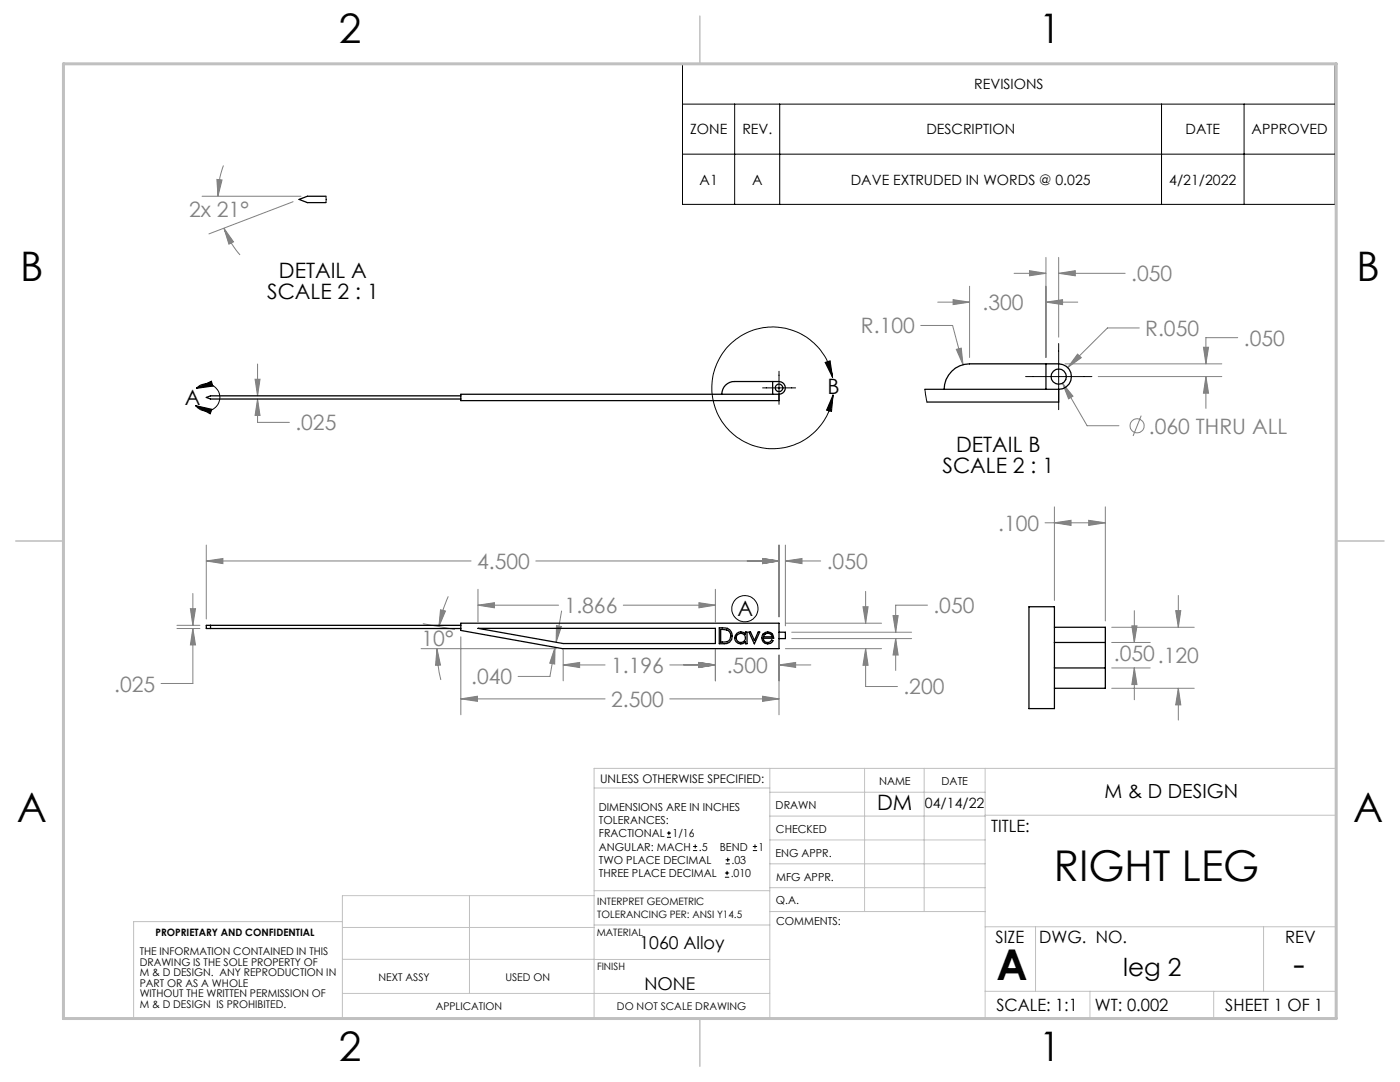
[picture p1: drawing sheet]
<svg xmlns="http://www.w3.org/2000/svg" width="279mm" height="216mm" viewBox="0 0 279 216" stroke-linecap="round" stroke-linejoin="round" font-family="sans-serif">
<g fill="none" stroke="#808080" stroke-width=".2">
<path d="M40.3 39.2h19.8M43.3 35.8l1 .1-.8 3.3zM44.6 33a18.4 18.4 0 0 0-1.1 6.2M44.7 45.5l1.9 2.8-.9 .4zM44.7 45.5a16.8 16.8 0 0 0 3.2 5.4M58.5 40.3l-16.8 6.4M190.2 59.8l3.3 .5-3.3 .5zM193.5 57.1v14.2M202.4 54.5h6.3M205.5 54l3.2 .5-3.2 .5zM208.7 51.4v19.9M211.3 51.4v15.9"/>
<path d="M211.3 54.5h13.2M211.3 54.5l3.3-.5v1zM50.9 75.7h1l-.5 3.3zM51.4 79.6l.5 3.3h-1zM51.4 79.6v4.7h6.3M51.4 72.6v6.4M183.8 64.9h6.3l2.1 7.9M187.1 60.3h6.4M190.9 69.7l.9-.2 .4 3.3zM208.7 60.3l3.4-.5v1zM208.7 60.3h6.4M212.1 76.5l4.9 8.4h6.3"/>
<path d="M212.1 76.5l2 2.6-.8 .5zM212.5 72.6h31.3M215.1 70.7l.7 .7-2.7 1.9zM219.2 75.1h24.6M227.4 65.4h-6.4l-7.9 7.9M240.2 69.3h1l-.5 3.3zM240.7 75.1l.5 3.4h-1zM240.7 75.1v6.4M247 67.4h-6.3v5.2M227.8 82.9l-1.7 4.1M38.5 118.4v6.4M41.2 111.9l3.3-.5v1.1z"/>
<path d="M41.2 108.8v14.7M41.2 111.9h52.8M89.5 119a24.9 24.9 0 0 0-1.9 6M95.4 117.6v6.5M106.9 111.9h48.6M142.8 117.6v6.5M152.2 111.4l3.3 .5-3.3 .6zM155.5 108.8v14.3M156.7 111.9l3.4-.5v1.1zM156.7 111.9h7.1M156.7 108.8v16.1M172.8 118v6.4"/>
<path d="M208.6 104.3h12M210.4 104.3l3.3-.5v1zM210.4 101.1v18.7M217.3 103.8l3.3 .5-3.3 .5zM220.6 101.1v22.8M235.2 118.8v6.4M35.3 124.8h4.6M35.3 125.4h4.6M38 121.5h1l-.5 3.3zM38.5 125.4l.5 3.3h-1zM38.5 125.4v11h-6.4M84 129.4h27"/>
<path d="M84.5 124.5l6.2 1.1M87.2 129.4l.7 3.3-1 .1zM87.2 129.4a23.4 23.4 0 0 0 .8 6.3M87.9 121.7l1 .2-1.3 3.1zM92 139.5l3.3-.6v1zM92 127.1v15.5M92 139.5h28.8M95.4 120.8l3.3-.5v1zM95.4 120.8h16.1M110.8 129.2l-.1 3.3-1-.2zM110.8 129.2l-1.1 5.8h-6.3M111.1 124.8l.9 .2-1 3.2z"/>
<path d="M112.1 121.9l-1.1 6.3M112.4 132.7l3.3-.5v1zM112.4 129.7v6.2M112.4 132.7h8.4M124.4 120.8h18.4M133.7 132.7h9.1M133.7 139.5h21.8M139.5 132.2l3.3 .5-3.3 .5zM139.5 120.3l3.3 .5-3.3 .5zM142.8 129.7v6.2M152.2 138.9l3.3 .6-3.3 .4zM155.5 132.7l3.3-.5v1z"/>
<path d="M155.5 130.7v11.9M155.5 132.7h6.3M156.7 129.4h19.2M156.7 124.4h19.2M158 126.2h23.9M158 127.4h23.9M172.2 121.1h1l-.4 3.3zM172.8 129.4v7.6h6.3M172.8 129.4l.4 3.4h-1zM178.2 122.8h1l-.4 3.4zM178.8 127.4l.4 3.3h-1zM178.8 127.4v6.4"/>
<path d="M185.1 120.8h-6.3v5.4M221.9 125.2h16.4M221.9 137.3h16.4M221.9 128.2h7.7M221.9 133.3h7.7M225.9 124.9h1l-.5 3.3zM226.4 121.8v6.4M226.4 133.3v6.3M226.4 133.3l.5 3.3h-1zM234.6 121.8h1.1l-.5 3.4zM235.2 137.3l.5 3.4h-1.1zM235.2 137.3v6.4"/>
<circle cx="226.9" cy="85" r="1.41"/>
</g>
<g fill="none" stroke="#000" stroke-width=".2">
<path d="M136.2 12.7h130.3v28.1h-130.3zM136.2 20.8h130.3M136.2 30.8h130.3M146.6 20.8v20M155.6 20.8v20M231.8 20.8v20M248.3 20.8v20M39.2 77.5a2.71 2.71 0 0 1 3.9-.1 2.71 2.71 0 0 1-.2 4 2.71 2.71 0 0 1-3.9-.5M39.2 77.5l3-1.4 .3 .9zM152.2 77.4h6.6M155.5 74.1v6.6M164.7 72.3l1-.3 .5 3.3z"/>
<path d="M166.2 75.3a12.1 12.1 0 0 0-18.2-8.4 12.1 12.1 0 0 0-1.4 20 12.1 12.1 0 0 0 19.1-5.7l.6-2.4M166.3 78.8l-.4 3.3-.9-.3zM204.7 75.1h13.2M211.3 68.5v13.2M39 80.9l3.3 .8-.4 .9zM133.1 167.1h.8M133.1 166.2h.8M133.5 165.8v.9M138.3 169.7h.8M138.3 168.9h.8M138.7 168.5v.8M144.7 175h.8"/>
<path d="M144.7 174.2h.8M144.8 172.4h.9M144.8 171.6h.9M145.1 173.8v.8M145.2 171.1v.9M150.2 169.7h.9M150.2 168.9h.9M150.7 168.5v.8"/>
<circle cx="148.7" cy="121.5" r="2.62"/>
</g>
<g fill="none" stroke="#c0c0c0" stroke-width=".2">
<path d="M118.6 157.2h35M153.6 153.3v49.9M153.6 158.1h43M172.5 153.3v28.6M184.4 153.3v28.6M196.6 153.3v49.9M93.7 178.7v19.5M118.6 178.7h-50.3v24.5M118.6 177.7h35M153.6 162.8h43M153.6 177.1h43M153.6 167.6h43"/>
<path d="M153.6 172.4h43M196.6 162.7h70.1M68.3 183.9h-41.6v19.3h240v-49.9h-148.1v49.9M68.3 198.2h85.3M68.3 191.4l85.3 .1M68.3 185.1h50.3M118.6 184.6h35M153.6 181.9h43M196.6 184.9h70.1M196.6 197.8h70.1M206.7 184.9v12.9M217.5 197.8v5.4"/>
<path d="M242.2 197.8v5.4M252.2 184.9v12.9"/>
</g>
<path d="M139.7 3.2v9.5M3.1 107.9h9.6M266.7 107.9h9.5M139.7 203.2v9.6" fill="none" stroke="#c0c0c0" stroke-width=".3"/>
<path d="M12.7 12.7h254v190.5h-254z" fill="none" stroke="#c0c0c0" stroke-width=".6"/>
<path d="M39 80.9l3.3 .8-.4 .9zM39.2 77.5l3-1.4 .3 .9zM164.7 72.3l1-.3 .5 3.3zM166.3 78.8l-.4 3.3-.9-.3z" fill="#000"/>
<path d="M38 121.5h1l-.5 3.3zM38.5 125.4l.5 3.3h-1zM152.2 111.4l3.3 .5-3.3 .6zM41.2 111.9l3.3-.5v1.1zM87.9 121.7l1 .2-1.3 3.1zM87.2 129.4l.7 3.3-1 .1zM112.4 132.7l3.3-.5v1zM139.5 132.2l3.3 .5-3.3 .5zM95.4 120.8l3.3-.5v1zM139.5 120.3l3.3 .5-3.3 .5zM152.2 138.9l3.3 .6-3.3 .4zM92 139.5l3.3-.6v1zM172.2 121.1h1l-.4 3.3zM172.8 129.4l.4 3.4h-1zM139.5 132.2l3.3 .5-3.3 .5zM155.5 132.7l3.3-.5v1zM110.8 129.2l-.1 3.3-1-.2zM111.1 124.8l.9 .2-1 3.2zM178.2 122.8h1l-.4 3.4zM178.8 127.4l.4 3.3h-1zM156.7 111.9l3.4-.5v1.1zM152.2 111.4l3.3 .5-3.3 .6zM234.6 121.8h1.1l-.5 3.4zM235.2 137.3l.5 3.4h-1.1zM225.9 124.9h1l-.5 3.3zM226.4 133.3l.5 3.3h-1zM217.3 103.8l3.3 .5-3.3 .5zM210.4 104.3l3.3-.5v1zM50.9 75.7h1l-.5 3.3zM51.4 79.6l.5 3.3h-1zM43.3 35.8l1 .1-.8 3.3zM44.7 45.5l1.9 2.8-.9 .4zM215.1 70.7l-2 2.6 2.7-1.9zM212.1 76.5l1.2 3.1 .8-.5zM190.9 69.7l1.3 3.1-.4-3.3zM190.2 59.8l3.3 .5-3.3 .5zM208.7 60.3l3.4-.5v1zM211.3 54.5l3.3-.5v1zM205.5 54l3.2 .5-3.2 .5zM240.2 69.3h1l-.5 3.3zM240.7 75.1l.5 3.4h-1z" fill="#808080"/>
<g fill="none" stroke="#000" stroke-width=".25">
<path d="M65.1 39.2h-3.8l-1.6 .6 1.6 .6h3.8M92 78.7h63.5v1.2h-63.5zM92 79h-50l-.8 .3 .8 .3h50M144 78.7a2.53 2.53 0 0 1 2.6-2.6h8.9a1.27 1.27 0 0 1 1.2 1.3 1.27 1.27 0 0 1-1.2 1.3M154.2 76.1v2.6M184.6 77.7h26.7M188.4 77.7a5.1 5.1 0 0 1 5.1-5.1h17.8a2.54 2.54 0 0 1 2.5 2.5 2.54 2.54 0 0 1-2.5 2.6M208.7 72.6v5.1M211.3 77.7v2.5h-26.3M42 124.8v.6M92 124.4h63.5v5h-43.2l-20.3-3.6zM92 124.8h-50.8v.6h50.8"/>
<path d="M95.4 125.4h47.4v3h-30.4zM143.5 125.3a2.44 2.44 0 0 1 2.4 .8 1.55 1.55 0 0 1-1.4 2.3h-1zM143.8 125.6h.2a1.57 1.57 0 0 1 1.8 .9 1.3 1.3 0 0 1-.3 1.3 1.3 1.3 0 0 1-1.3 .3h-.4zM147.1 126.4a1.14 1.14 0 0 1 1.7 .2v-.5h.3v2.3h-.3v-.3a1.2 1.2 0 0 1-1.8 .1 1.2 1.2 0 0 1 .1-1.8zM149.5 126.1h.3l.8 1.7 .7-1.7h.3l-1 2.3zM152.3 126.5a1.19 1.19 0 0 1 1.4-.3 1.19 1.19 0 0 1 .7 1.2h-2.1a.89 .89 0 0 0 .7 .8 .89 .89 0 0 0 1-.5l.3 .1a1.2 1.2 0 0 1-1.8 .5 1.2 1.2 0 0 1-.2-1.8zM152.6 126.6a.92 .92 0 0 1 1.5 .5h-1.7zM155.5 126.2h1.2v1.2h-1.2M205.4 121.1h5v20.3h-5zM210.4 133.3h10.2M210.4 128.2h10.2M210.4 125.2h10.2v12.1h-10.2"/>
<circle cx="155.5" cy="77.4" r=".76"/>
<circle cx="211.3" cy="75.2" r="1.53"/>
<circle cx="147.8" cy="127.3" r=".94"/>
</g>
<path d="M65.1 39.2v1.2M184.6 77.7l.4 2.5" fill="none" stroke="#000" stroke-width=".2"/>
<g font-size="8.5">
<text x="210.3" y="175.8">RIGHT LEG</text>
<text x="198.9" y="195.5">A</text>
</g>
<g font-size="8.1">
<text x="67.6" y="8.5">2</text>
<text x="207.3" y="8.5">1</text>
<text x="4" y="56.2">B</text>
<text x="270.7" y="56.2">B</text>
<text x="3.3" y="164.1">A</text>
<text x="270" y="164.1">A</text>
<text x="67.6" y="211.7">2</text>
<text x="207.3" y="211.7">1</text>
</g>
<text font-size="7.1" x="258.1" y="194.7">-</text>
<text font-size="4.9" x="224.2" y="194.7">leg 2</text>
<g font-size="4.2" fill="#808080">
<text x="37.7" y="43.2">2x 21°</text>
<text x="225.7" y="56.1">.050</text>
<text x="196.1" y="61.9">.300</text>
<text x="171.8" y="66.5">R.100</text>
<text x="228.5" y="67">R.050</text>
<text x="248.2" y="69">.050</text>
<text x="58.9" y="85.9">.025</text>
<text x="229.3" y="86.5">.060 THRU ALL</text>
<text x="199.2" y="105.9">.100</text>
<text x="95.2" y="113.5">4.500</text>
<text x="165" y="113.5">.050</text>
<text x="112.7" y="122.4">1.866</text>
<text x="186.3" y="122.4">.050</text>
<text x="84.1" y="128.8">10°</text>
<text x="222.3" y="131.9">.050.120</text>
<text x="22.8" y="138">.025</text>
<text x="94" y="136.6">.040</text>
<text x="122" y="134.3">1.196</text>
<text x="145" y="134.3">.500</text>
<text x="122" y="141">2.500</text>
<text x="180.3" y="138.6">.200</text>
</g>
<g font-size="4.2">
<text x="53.3" y="59.7">SCALE 2 : 1</text>
<text x="55.7" y="55.5">DETAIL A</text>
<text x="36.9" y="80.7">A</text>
<text x="165.1" y="78.5">B</text>
<text x="188.1" y="94.4">SCALE 2 : 1</text>
<text x="190.8" y="90.2">DETAIL B</text>
<text x="147.2" y="122.9">A</text>
<text x="175" y="161.6">DM</text>
</g>
<text font-size="3.9" x="220.4" y="159.2">M &amp; D DESIGN</text>
<g font-size="3.5">
<text x="127.6" y="189.3">1060 Alloy</text>
<text x="128.6" y="197.5">NONE</text>
</g>
<g font-size="3.4">
<text x="197.8" y="166">TITLE:</text>
<text x="198.7" y="188.1">SIZE</text>
<text x="207.4" y="188.1">DWG. NO.</text>
<text x="256.5" y="188.2">REV</text>
<text x="198.8" y="201.7">SCALE: 1:1</text>
<text x="218.5" y="201.7">WT: 0.002</text>
<text x="244.5" y="201.7">SHEET 1 OF 1</text>
</g>
<g font-size="2.8">
<text x="194.4" y="17.8">REVISIONS</text>
<text x="137.7" y="26.8">ZONE</text>
<text x="148.1" y="26.8">REV.</text>
<text x="184.9" y="26.8">DESCRIPTION</text>
<text x="236.6" y="26.8">DATE</text>
<text x="249.8" y="26.8">APPROVED</text>
<text x="139.6" y="36.8">A1</text>
<text x="150.1" y="36.8">A</text>
<text x="169.8" y="36.8">DAVE EXTRUDED IN WORDS @ 0.025</text>
<text x="233.4" y="36.8">4/21/2022</text>
<text x="184.6" y="161.3">04/14/22</text>
</g>
<text font-size="2.4" x="119.8" y="156.2">UNLESS OTHERWISE SPECIFIED:</text>
<g font-size="2.2">
<text x="119.5" y="161.8">DIMENSIONS ARE IN INCHES</text>
<text x="154.8" y="161.4">DRAWN</text>
<text x="175.4" y="156.6">NAME</text>
<text x="187.9" y="156.7">DATE</text>
<text x="119.5" y="164.4">TOLERANCES:</text>
<text x="119.5" y="167.1">FRACTIONAL</text>
<text x="134.2" y="167.1">1/16</text>
<text x="154.9" y="166.3">CHECKED</text>
<text x="119.5" y="172.4">TWO PLACE DECIMAL</text>
<text x="119.5" y="169.7">ANGULAR: MACH</text>
<text x="139.5" y="169.7">.5</text>
<text x="143.6" y="169.7">BEND</text>
<text x="146" y="172.4">.03</text>
<text x="151.4" y="169.7">1</text>
<text x="154.8" y="170.9">ENG APPR.</text>
<text x="119.5" y="175">THREE PLACE DECIMAL</text>
<text x="145.8" y="175">.010</text>
<text x="154.9" y="175.7">MFG APPR.</text>
<text x="154.9" y="180.4">Q.A.</text>
<text x="154.9" y="184.6">COMMENTS:</text>
</g>
<g font-size="2.1">
<text x="27.9" y="190.5">THE INFORMATION CONTAINED IN THIS</text>
<text x="27.9" y="192.7">DRAWING IS THE SOLE PROPERTY OF</text>
<text x="27.9" y="194.8">M &amp; D DESIGN. ANY REPRODUCTION IN</text>
<text x="27.9" y="196.9">PART OR AS A WHOLE</text>
<text x="75.5" y="195.7">NEXT ASSY</text>
<text x="100.9" y="195.7">USED ON</text>
<text x="27.9" y="199">WITHOUT THE WRITTEN PERMISSION OF</text>
<text x="27.9" y="201.1">M &amp; D DESIGN IS PROHIBITED.</text>
<text x="86.9" y="201.5">APPLICATION</text>
<text x="123.1" y="201.6">DO NOT SCALE DRAWING</text>
</g>
<g font-size="2">
<text x="119.2" y="180.6">INTERPRET GEOMETRIC</text>
<text x="119.2" y="183.1">TOLERANCING PER: ANSI Y14.5</text>
<text x="31" y="186.7">PROPRIETARY AND CONFIDENTIAL</text>
<text x="119.1" y="186.7">MATERIAL</text>
<text x="119.1" y="193.5">FINISH</text>
</g>
</svg>
